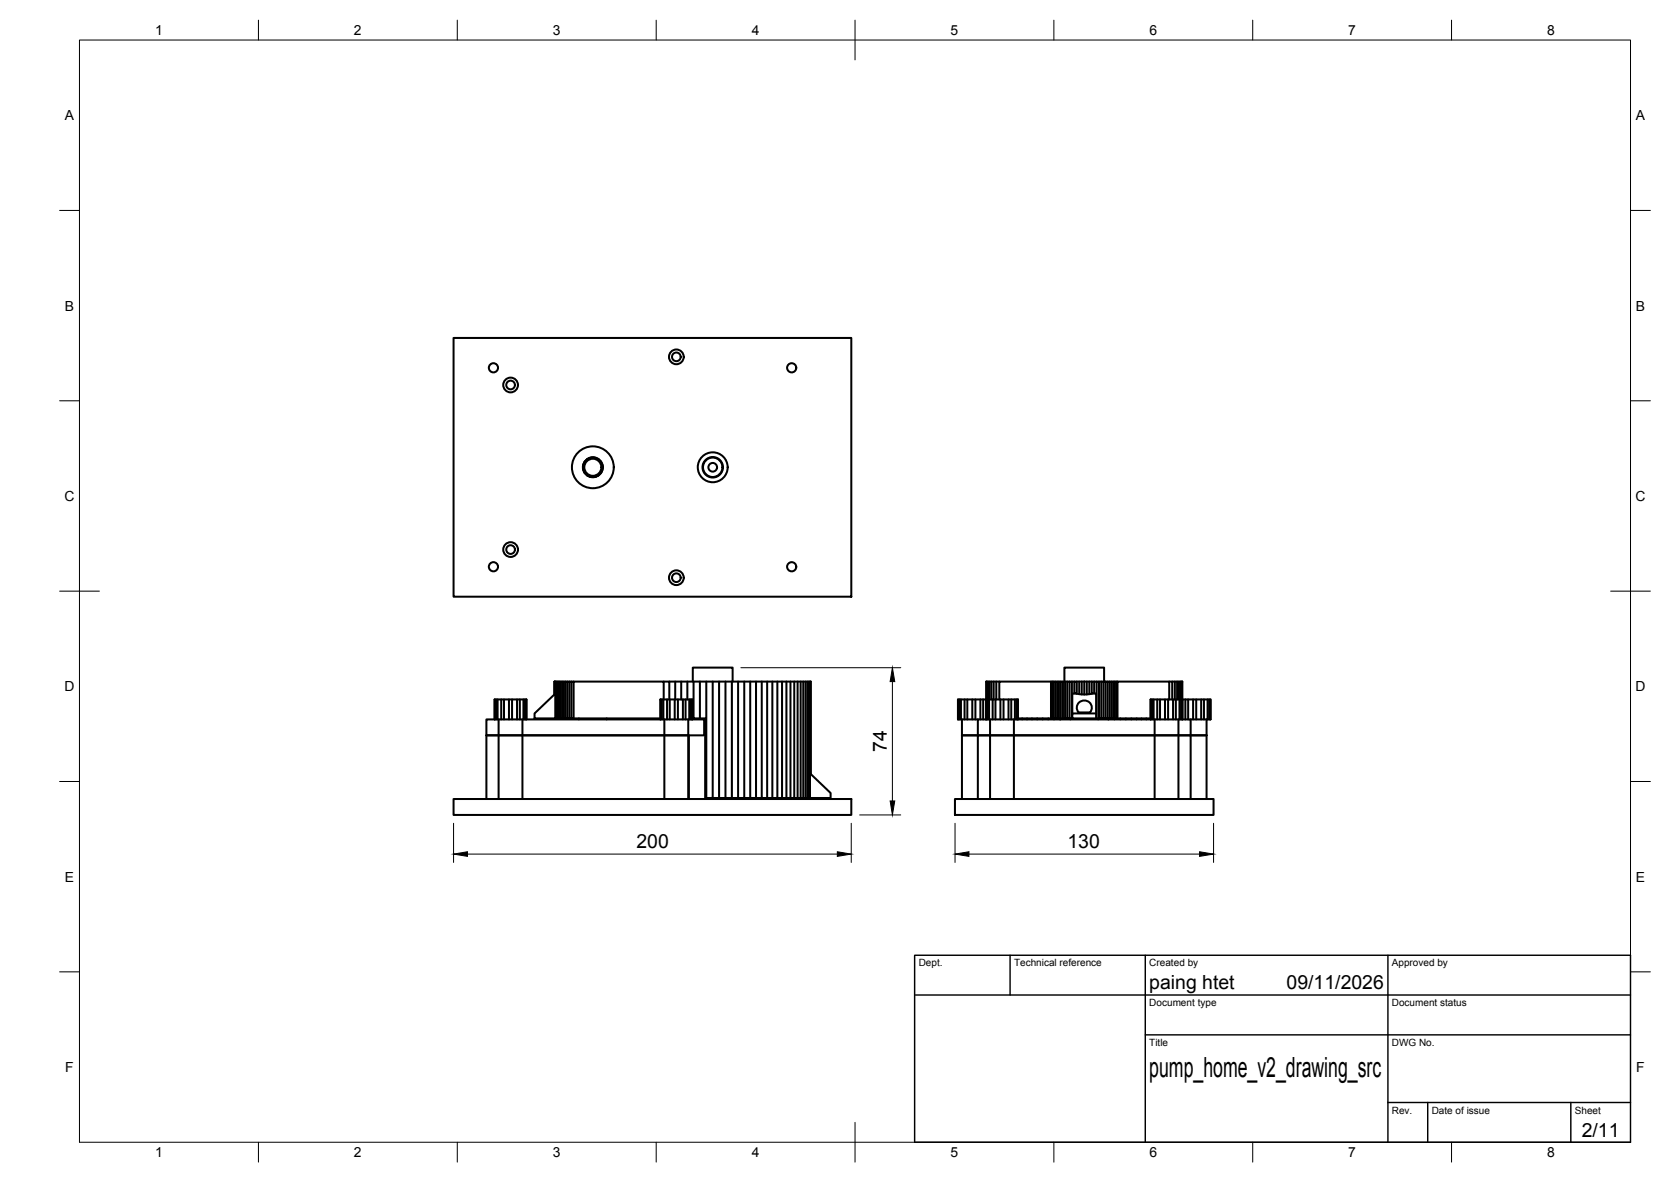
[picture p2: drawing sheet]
<svg xmlns="http://www.w3.org/2000/svg" width="420mm" height="297mm" viewBox="0 0 420 297" stroke-linecap="round" stroke-linejoin="round" font-family="sans-serif">
<!-- layer: Visible -->
<g fill="none" stroke="#000" stroke-width=".51">
<path d="M114 84.9h100.1v65.1h-100.1zM124.7 175.8v5M125.1 175.8v5M126 175.8v5M126.7 175.8v5M128 175.8v5M128.8 175.8v5M130 175.8v5M130.7 175.8v5M131.6 175.8v5M132 175.8h-7.6v5M132.4 175.8h.1"/>
<path d="M132.4 175.8v5h33.7M134.4 179.3l5.3-5v6.2h-5.3zM139.5 171.3v3.1M139.6 171.3h-.2v3.2M139.7 171.3h-.1v3M139.9 171.3h-.2v9.2M140.1 171.3h-.2v9.2h-.2M140.4 171.3h-.3v9.2h-.2M140.7 171.3h-.3v9.2h-.3M141 171.3h-.3v9.2h-.3M141.4 171.3h-.4v9.2h-.3M141.8 171.3h-.4v9.2h-.4"/>
<path d="M142.2 171.3h-.4v9.2h-.4M142.7 171.3h-.5v9.2h-.4M143.2 171.3h-.5v9.2h-.5M143.7 171.3h-.5v9.2h-.5M144.2 171.3h-.5v9.2h-.5M166.4 175.8v5M166.8 175.8v5M166.9 175.8v-4.5h-22.7v9.2h-.5M166.9 171.3h1.4v4.5M167.7 175.8v5M168.3 171.3h35.6v23.2M168.4 175.8v5"/>
<path d="M169.7 175.8v5M169.8 171.3v4.5M170.5 175.8v5M171.3 171.3v4.5M171.7 175.8v5M172.4 175.8v5M172.8 171.3v4.5M173.3 175.8v5M173.7 175.8h-7.6v5M174 175.8h.1M174.1 175.8v5M174.2 171.3v-3.5h10v3.5"/>
<path d="M174.4 171.3v9.2h1.6M176 171.3v9.2h1.3v20h.3v-29.2M179.2 171.3v29.2h-1.6M180.8 171.3v29.2h-1.6M182.4 171.3v29.2h-1.6M184 171.3v29.2h-1.6M185.6 171.3v29.2h-1.6M187.1 171.3v29.2h-1.5M188.6 171.3v29.2h-1.5M190.1 171.3v29.2h-1.5M191.5 171.3v29.2h-1.4M192.9 171.3v29.2h-1.4"/>
<path d="M194.2 171.3v29.2h-1.3M195.5 171.3v29.2h-1.3M196.6 171.3v29.2h-1.1M197.7 171.3v29.2h-1.1M198.8 171.3v29.2h-1.1M199.7 171.3v29.2h-.9M200.6 171.3v29.2h-.9M201.3 171.3v29.2h-.7M202 171.3v29.2h-.7M202.5 171.3v29.2h-.5M203 171.3v29.2h-.5M203.4 171.3v29.2h-.4"/>
<path d="M203.6 171.3v29.2h-.2M203.8 171.3v23.2M240.9 175.8v5M241.2 175.8v5M241.6 175.8v5M242.5 175.8v5M243.2 175.8v5M244.5 175.8v5M245.3 175.8v5M246.5 175.8v5M247.2 175.8v5M248 171.3v4.5"/>
<path d="M248.2 171.3v4.5M248.3 175.8v5M248.4 171.3v4.5M248.7 175.8v5M248.8 171.3v4.5M249.3 171.3v4.5M249.6 175.8v5M249.9 171.3v4.5M250.3 175.8v5M250.5 171.3v4.5M251.3 171.3h-3.3v4.5M251.5 175.8v5"/>
<path d="M252.3 175.8v5M253.6 175.8v5M254.3 175.8v5M255.2 175.8v5M255.6 175.8v5M255.9 175.8v5M264.3 171.3h-13v4.5M264.6 171.3h-.3v9.2h-8.4M265 171.3h-.4v9.2h-.3M265.4 171.3h-.4v9.2h-.4M265.8 171.3h-.4v9.2h-.4M266.3 171.3h-.5v9.2h-.4"/>
<path d="M266.7 171.3h-.4v9.2h-.5M267.3 171.3h-.6v9.2h-.4M267.6 171.3v-3.5h10v3.5M267.8 171.3h-.5v9.2h-.6M268.4 171.3h-.6v9.2h-.5M268.9 171.3h-.5v9.2h-.6M269.5 171.3h-.6v9.2h-.5M270.1 174.3v-3h.6v3h-1.1v5M270.1 171.3h-.6v9.2h-.6M270.7 171.3h1.9M270.7 174.3l1.3 .2 1.9-.1M271.3 176.5a1.85 1.85 0 0 1 2.6 0 1.85 1.85 0 0 1 .2 2.5h-2.9a1.75 1.75 0 0 1 .1-2.5z"/>
<path d="M271.4 171.3v3.1M272 171.3v3.2M272.6 171.3h1.9M272.6 171.3v3.2M273.3 171.3v3.2M273.9 171.3v3.1l.6-.1M275.1 171.3h-.6v3h1.1v6.2M275.6 179.3h-6v1.2h6M275.7 171.3h-.6v3M276.3 171.3h-.6l-.1 9.2M276.9 171.3h-.6v9.2h-.6M277.5 171.3h-.6v9.2h-.6"/>
<path d="M278 171.3h-.5v9.2h-.6M278.5 171.3h-.5v9.2h-.5M279 171.3h-.5v9.2h-.5M279.4 171.3h-.4v9.2h-.5M279.9 171.3h-.5v9.2h-.4M280.3 171.3h-.4v9.2h-.5M280.6 171.3h-.3v9.2h-.4M281 171.3h-.4v9.2h-.3M289.3 175.8v5M289.7 175.8v5M290.1 175.8v5M291 175.8v5"/>
<path d="M291.7 175.8v5M292.9 175.8v5M293.7 175.8v5M294 175.8v-4.5h-13v9.2h-.4M294 171.3h.7v4.5M294.7 171.3h2.6v4.5M295 175.8v5M295.4 171.3v4.5M295.7 175.8v5M296 171.3v4.5M296.4 171.3v4.5M296.6 175.8v5"/>
<path d="M296.8 171.3v4.5M297 175.8v5M297.1 171.3v4.5M297.2 171.3v4.5M297.3 175.8h7.1v5M297.3 175.8h-8v5M297.3 175.8v5M298 175.8v5M298.7 175.8v5M300 175.8v5M300.8 175.8v5M302 175.8v5"/>
<path d="M302.7 175.8v5M303.6 175.8v5M304 175.8v5M304.4 175.8v5M122.3 184.8h50.8M122.3 184.8v16M124.4 180.8h-2.1v4M124.4 180.8h8v-5h-.4v5M125.4 180.8v20M131.4 180.8v20M144.2 180.5h21.9M145.5 180.5v.3"/>
<path d="M152.5 180.5v.3M166.1 180.8h8M167 180.8v20M173.1 180.8v20M173.2 184.8v16M173.7 180.8v-5h.3v5M174.1 180.8h3v4h-54.8M174.1 180.5h.3M203.7 194.3l5.2 5v1.2h-5.3zM240.9 180.8h5M240.9 180.8v-5h7v5M241.9 180.8v20"/>
<path d="M247.9 180.8h8M247.9 180.8v-5h8v5M247.9 180.8h-2v4h-4h61.5h-4v-4h-2.1M248.9 180.8v20M254.9 180.8v20M255.9 180.8h33.4M257 180.5v.3M258.2 180.5v.3M259.5 180.5v.3M260.8 180.5v.3M262.2 180.5v.3M263.6 180.5v.3"/>
<path d="M265 180.5v.3M266.5 180.5v.3M266.6 180.5v.3M269.1 180.5v.3M269.5 180.5h.1M276.1 180.5v.3M278.6 180.5v.3M278.7 180.5v.3M280.2 180.5v.3M281 180.5h8.3M281.7 180.5v.3M283.1 180.5v.3"/>
<path d="M284.5 180.5v.3M285.8 180.5v.3M287 180.5v.3M288.2 180.5v.3M289.3 180.8h8M290.3 180.8v20M296.3 180.8v20M299.4 180.8h5M303.4 180.8v20M114 200.8h100.1v4h-100.1zM185.2 200.5v.3M240.1 200.8h65v4h-65z"/>
<path d="M245.9 200.8v-16h53.5v16"/>
<circle cx="124.1" cy="92.4" r="1.15"/>
<circle cx="128.4" cy="96.7" r="1.85"/>
<circle cx="128.4" cy="96.7" r="1.09"/>
<circle cx="170.1" cy="89.7" r="1.85"/>
<circle cx="170.1" cy="89.7" r="1.09"/>
<circle cx="199.1" cy="92.4" r="1.15"/>
<circle cx="149.1" cy="117.4" r="5.3"/>
<circle cx="149.1" cy="117.4" r="2.15"/>
<circle cx="149.1" cy="117.4" r="2.51"/>
<circle cx="149.1" cy="117.4" r="2.44"/>
<circle cx="179.2" cy="117.4" r="3.8"/>
<circle cx="179.2" cy="117.4" r="2.57"/>
<circle cx="179.2" cy="117.4" r="2.44"/>
<circle cx="179.2" cy="117.4" r="1.09"/>
<circle cx="128.4" cy="138.1" r="1.85"/>
<circle cx="128.4" cy="138.1" r="1.09"/>
<circle cx="124.1" cy="142.4" r="1.15"/>
<circle cx="170.1" cy="145.2" r="1.85"/>
<circle cx="170.1" cy="145.2" r="1.09"/>
<circle cx="199.1" cy="142.4" r="1.15"/>
</g>
<!-- layer: BORDER -->
<g fill="none" stroke="#000" stroke-width=".25">
<path d="M20 10.1h390v276.9h-390zM65 5.1v5M115 5.1v5M165 5.1v5M215 5.1v10M265 5.1v5M315 5.1v5M365 5.1v5M15 52.9h5M410 52.9h5M15 100.7h5M410 100.7h5"/>
<path d="M15 148.6h10M405 148.6h10M15 196.4h5M410 196.4h5M15 244.2h5M410 244.2h5M65 287v5M115 287v5M165 287v5M215 282.1v9.9M265 287v5M315 287v5"/>
<path d="M365 287v5"/>
</g>
<!-- layer: TITLEBLOCK -->
<path d="M230 240.1h180v46.9h-180zM230 250h180M254 240.1v9.9M288 240.1v46.9M349 240.1v46.9M288 260.1h122M349 277.1h61M359 277.1v9.9M395 277.1v9.9" fill="none" stroke="#000" stroke-width=".36"/>
<!-- layer: FD_Dimensions -->
<path d="M186.3 167.8h40.2M224.4 171.3v30M114 206.9v9.8M117.5 214.6h93M214 206.9v9.8M216.2 204.8h10.3M240.1 206.9v9.8M243.6 214.6h58M305.1 206.9v9.8" fill="none" stroke="#000" stroke-width=".25"/>
<path d="M224.4 167.8l.6 3.5h-1.2zM114 214.6l3.5-.6v1.2zM210.5 214l3.5 .6-3.5 .6zM223.8 201.3h1.2l-.6 3.5zM240.1 214.6l3.5-.6v1.2zM301.6 214l3.5 .6-3.5 .6z" fill="#000" stroke="#000" stroke-width=".25"/>
<text font-size="7" x="289" y="270.6">pump_home_v2_drawing_src</text>
<g font-size="4.9">
<text x="223" y="189" transform="rotate(-90 223 189)">74</text>
<text x="160" y="213.2">200</text>
<text x="268.4" y="213.2">130</text>
<text x="289" y="248.5">paing htet</text>
<text x="323.5" y="248.5">09/11/2026</text>
<text x="397.7" y="285.7">2/11</text>
</g>
<g font-size="3.5">
<text x="39" y="8.8">1</text>
<text x="89" y="8.8">2</text>
<text x="139" y="8.8">3</text>
<text x="189" y="8.8">4</text>
<text x="239" y="8.8">5</text>
<text x="289" y="8.8">6</text>
<text x="339" y="8.8">7</text>
<text x="389" y="8.8">8</text>
<text x="16.3" y="30.2">A</text>
<text x="411.3" y="30.2">A</text>
<text x="16.3" y="78">B</text>
<text x="411.3" y="78">B</text>
<text x="16.2" y="125.9">C</text>
<text x="411.2" y="125.9">C</text>
<text x="16.2" y="173.7">D</text>
<text x="411.2" y="173.7">D</text>
<text x="16.3" y="221.6">E</text>
<text x="411.3" y="221.6">E</text>
<text x="16.4" y="269.4">F</text>
<text x="411.4" y="269.4">F</text>
<text x="39" y="290.8">1</text>
<text x="89" y="290.8">2</text>
<text x="139" y="290.8">3</text>
<text x="189" y="290.8">4</text>
<text x="239" y="290.8">5</text>
<text x="289" y="290.8">6</text>
<text x="339" y="290.8">7</text>
<text x="389" y="290.8">8</text>
</g>
<g font-size="2.5">
<text x="231" y="242.9">Dept.</text>
<text x="255" y="242.9">Technical reference</text>
<text x="289" y="242.9">Created by</text>
<text x="350" y="242.9">Approved by</text>
<text x="289" y="252.8">Document type</text>
<text x="350" y="252.8">Document status</text>
<text x="289" y="262.9">Title</text>
<text x="350" y="262.9">DWG No.</text>
<text x="350" y="279.9">Rev.</text>
<text x="360" y="279.9">Date of issue</text>
<text x="396" y="279.9">Sheet</text>
</g>
</svg>
